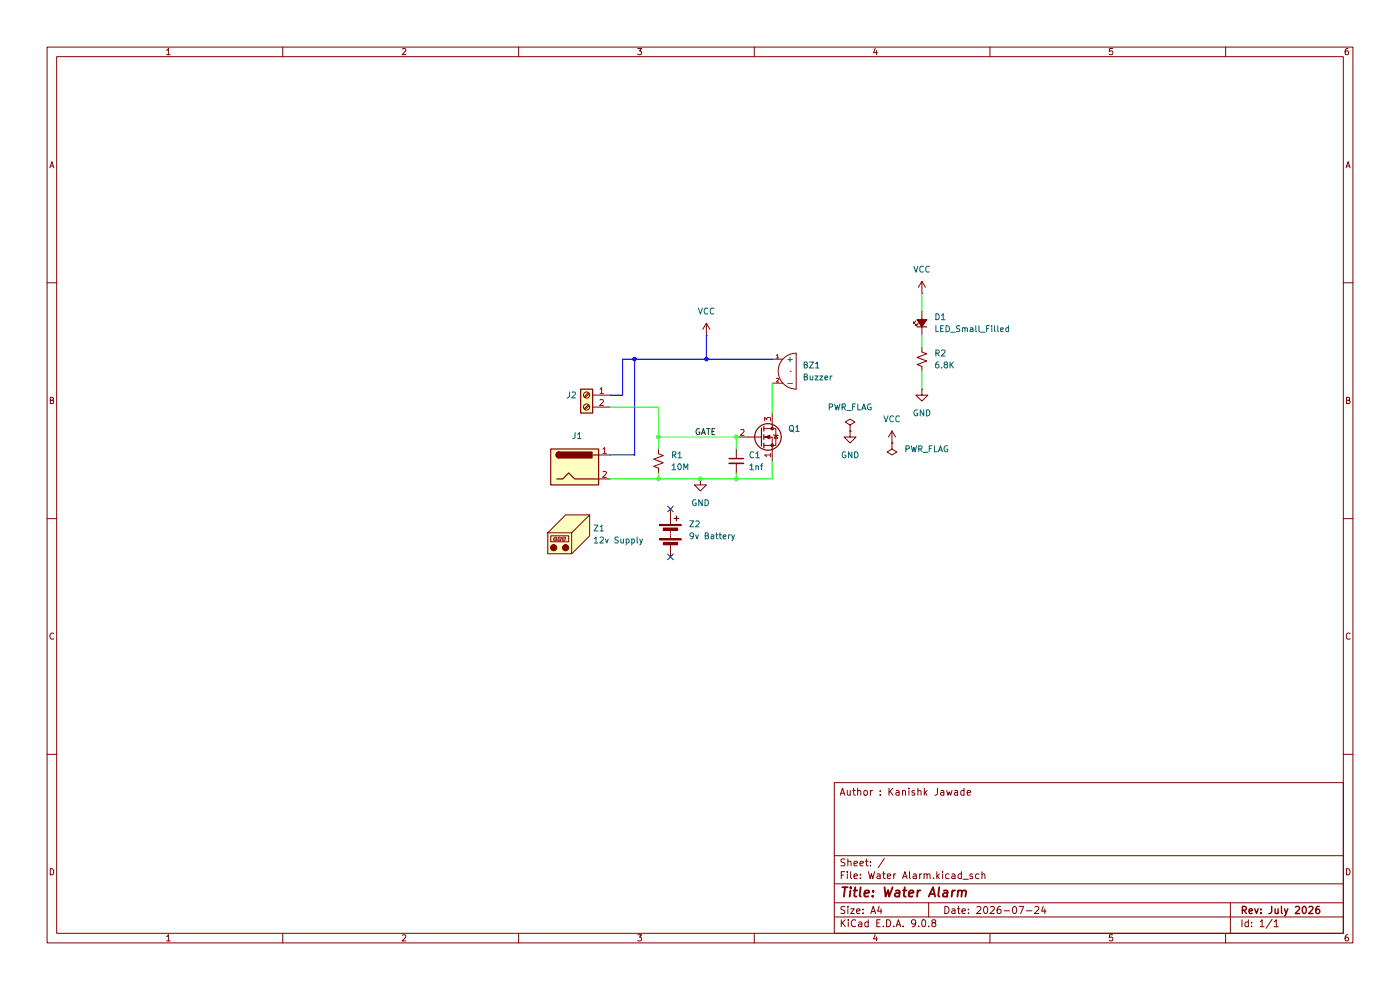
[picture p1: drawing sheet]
(kicad_sch
 (version 20250114)
 (generator "eeschema")
 (generator_version "9.0")
 (paper "A4")
 (title_block
  (title "Water Alarm")
  (date "2026-07-24")
  (rev "July 2026")
  (comment 4 "Author : Kanishk Jawade"))
 (lib_symbols
  (symbol "1_buzzers:buzzer" (exclude_from_sim no) (in_bom yes) (on_board yes)
   (property "Reference" "BZ" (at -3.81 0 0) (effects (font (size 1.27 1.27))))
   (property "Value" "" (at 0 0 0) (effects (font (size 1.27 1.27))))
   (property "Footprint" "" (at 0 0 0) (effects (font (size 1.27 1.27)) (hide yes)))
   (property "Datasheet" "" (at 0 0 0) (effects (font (size 1.27 1.27)) (hide yes)))
   (property "Description" "" (at 0 0 0) (effects (font (size 1.27 1.27)) (hide yes)))
   (symbol "buzzer_0_1"
    (polyline (pts (xy -2.54 3.81) (xy -2.54 -3.81)) (stroke (width 0) (type default)) (fill (type none)))
    (arc (start -2.54 3.81) (mid 1.27 0) (end -2.54 -3.81) (stroke (width 0) (type default)) (fill (type none)))
    (arc (start -1.27 0) (mid -1.27 0) (end -1.27 0) (stroke (width 0) (type default)) (fill (type none))))
   (symbol "buzzer_1_1"
    (pin passive line (at 2.54 2.54 180) (length 2.2352) (name "+" (effects (font (size 1.27 1.27)))) (number "1" (effects (font (size 0.762 0.762)))))
    (pin passive line (at 2.54 -2.54 180) (length 2.2352) (name "-" (effects (font (size 1.27 1.27)))) (number "2" (effects (font (size 0.762 0.762))))))
   (embedded_fonts no))
  (symbol "Connector:Jack-DC"
   (pin_names
    (offset 1.016)) (exclude_from_sim no) (in_bom yes) (on_board yes)
   (property "Reference" "J" (at 0 5.334 0) (effects (font (size 1.27 1.27))))
   (property "Value" "Jack-DC" (at 0 -5.08 0) (effects (font (size 1.27 1.27))))
   (property "Footprint" "" (at 1.27 -1.016 0) (effects (font (size 1.27 1.27)) (hide yes)))
   (property "Datasheet" "~" (at 1.27 -1.016 0) (effects (font (size 1.27 1.27)) (hide yes)))
   (property "Description" "DC Barrel Jack" (at 0 0 0) (effects (font (size 1.27 1.27)) (hide yes)))
   (symbol "Jack-DC_0_1"
    (rectangle (start -5.08 3.81) (end 5.08 -3.81) (stroke (width 0.254) (type default)) (fill (type background)))
    (polyline (pts (xy -3.81 -2.54) (xy -2.54 -2.54) (xy -1.27 -1.27) (xy 0 -2.54) (xy 2.54 -2.54) (xy 5.08 -2.54)) (stroke (width 0.254) (type default)) (fill (type none)))
    (arc (start -3.302 1.905) (mid -3.9343 2.54) (end -3.302 3.175) (stroke (width 0.254) (type default)) (fill (type none)))
    (arc (start -3.302 1.905) (mid -3.9343 2.54) (end -3.302 3.175) (stroke (width 0.254) (type default)) (fill (type outline)))
    (rectangle (start 3.683 3.175) (end -3.302 1.905) (stroke (width 0.254) (type default)) (fill (type outline)))
    (polyline (pts (xy 5.08 2.54) (xy 3.81 2.54)) (stroke (width 0.254) (type default)) (fill (type none))))
   (symbol "Jack-DC_1_1"
    (pin passive line (at 7.62 2.54 180) (length 2.54) (name "~" (effects (font (size 1.27 1.27)))) (number "1" (effects (font (size 1.27 1.27)))))
    (pin passive line (at 7.62 -2.54 180) (length 2.54) (name "~" (effects (font (size 1.27 1.27)))) (number "2" (effects (font (size 1.27 1.27))))))
   (embedded_fonts no))
  (symbol "Connector:Screw_Terminal_01x02"
   (pin_names
    (offset 1.016) (hide yes)) (exclude_from_sim no) (in_bom yes) (on_board yes)
   (property "Reference" "J" (at 0 2.54 0) (effects (font (size 1.27 1.27))))
   (property "Value" "Screw_Terminal_01x02" (at 0 -5.08 0) (effects (font (size 1.27 1.27))))
   (property "Footprint" "" (at 0 0 0) (effects (font (size 1.27 1.27)) (hide yes)))
   (property "Datasheet" "~" (at 0 0 0) (effects (font (size 1.27 1.27)) (hide yes)))
   (property "Description" "Generic screw terminal, single row, 01x02, script generated (kicad-library-utils/schlib/autogen/connector/)" (at 0 0 0) (effects (font (size 1.27 1.27)) (hide yes)))
   (symbol "Screw_Terminal_01x02_1_1"
    (rectangle (start -1.27 1.27) (end 1.27 -3.81) (stroke (width 0.254) (type default)) (fill (type background)))
    (polyline (pts (xy -0.5334 0.3302) (xy 0.3302 -0.508)) (stroke (width 0.1524) (type default)) (fill (type none)))
    (polyline (pts (xy -0.5334 -2.2098) (xy 0.3302 -3.048)) (stroke (width 0.1524) (type default)) (fill (type none)))
    (polyline (pts (xy -0.3556 0.508) (xy 0.508 -0.3302)) (stroke (width 0.1524) (type default)) (fill (type none)))
    (polyline (pts (xy -0.3556 -2.032) (xy 0.508 -2.8702)) (stroke (width 0.1524) (type default)) (fill (type none)))
    (circle (center 0 0) (radius 0.635) (stroke (width 0.1524) (type default)) (fill (type none)))
    (circle (center 0 -2.54) (radius 0.635) (stroke (width 0.1524) (type default)) (fill (type none)))
    (pin passive line (at -5.08 0 0) (length 3.81) (name "Pin_1" (effects (font (size 1.27 1.27)))) (number "1" (effects (font (size 1.27 1.27)))))
    (pin passive line (at -5.08 -2.54 0) (length 3.81) (name "Pin_2" (effects (font (size 1.27 1.27)))) (number "2" (effects (font (size 1.27 1.27))))))
   (embedded_fonts no))
  (symbol "Device:Battery"
   (pin_numbers (hide yes))
   (pin_names
    (offset 0) (hide yes)) (exclude_from_sim no) (in_bom yes) (on_board yes)
   (property "Reference" "BT" (at 2.54 2.54 0) (effects (font (size 1.27 1.27)) (justify left)))
   (property "Value" "Battery" (at 2.54 0 0) (effects (font (size 1.27 1.27)) (justify left)))
   (property "Footprint" "" (at 0 1.524 90) (effects (font (size 1.27 1.27)) (hide yes)))
   (property "Datasheet" "~" (at 0 1.524 90) (effects (font (size 1.27 1.27)) (hide yes)))
   (property "Description" "Multiple-cell battery" (at 0 0 0) (effects (font (size 1.27 1.27)) (hide yes)))
   (property "Sim.Device" "V" (at 0 0 0) (effects (font (size 1.27 1.27)) (hide yes)))
   (property "Sim.Type" "DC" (at 0 0 0) (effects (font (size 1.27 1.27)) (hide yes)))
   (property "Sim.Pins" "1=+ 2=-" (at 0 0 0) (effects (font (size 1.27 1.27)) (hide yes)))
   (symbol "Battery_0_1"
    (rectangle (start -2.286 1.778) (end 2.286 1.524) (stroke (width 0) (type default)) (fill (type outline)))
    (rectangle (start -2.286 -1.27) (end 2.286 -1.524) (stroke (width 0) (type default)) (fill (type outline)))
    (rectangle (start -1.524 1.016) (end 1.524 0.508) (stroke (width 0) (type default)) (fill (type outline)))
    (rectangle (start -1.524 -2.032) (end 1.524 -2.54) (stroke (width 0) (type default)) (fill (type outline)))
    (polyline (pts (xy 0 1.778) (xy 0 2.54)) (stroke (width 0) (type default)) (fill (type none)))
    (polyline (pts (xy 0 0) (xy 0 0.254)) (stroke (width 0) (type default)) (fill (type none)))
    (polyline (pts (xy 0 -0.508) (xy 0 -0.254)) (stroke (width 0) (type default)) (fill (type none)))
    (polyline (pts (xy 0 -1.016) (xy 0 -0.762)) (stroke (width 0) (type default)) (fill (type none)))
    (polyline (pts (xy 0.762 3.048) (xy 1.778 3.048)) (stroke (width 0.254) (type default)) (fill (type none)))
    (polyline (pts (xy 1.27 3.556) (xy 1.27 2.54)) (stroke (width 0.254) (type default)) (fill (type none))))
   (symbol "Battery_1_1"
    (pin passive line (at 0 5.08 270) (length 2.54) (name "+" (effects (font (size 1.27 1.27)))) (number "1" (effects (font (size 1.27 1.27)))))
    (pin passive line (at 0 -5.08 90) (length 2.54) (name "-" (effects (font (size 1.27 1.27)))) (number "2" (effects (font (size 1.27 1.27))))))
   (embedded_fonts no))
  (symbol "Device:C_Small"
   (pin_numbers (hide yes))
   (pin_names
    (offset 0.254) (hide yes)) (exclude_from_sim no) (in_bom yes) (on_board yes)
   (property "Reference" "C" (at 0.254 1.778 0) (effects (font (size 1.27 1.27)) (justify left)))
   (property "Value" "C_Small" (at 0.254 -2.032 0) (effects (font (size 1.27 1.27)) (justify left)))
   (property "Footprint" "" (at 0 0 0) (effects (font (size 1.27 1.27)) (hide yes)))
   (property "Datasheet" "~" (at 0 0 0) (effects (font (size 1.27 1.27)) (hide yes)))
   (property "Description" "Unpolarized capacitor, small symbol" (at 0 0 0) (effects (font (size 1.27 1.27)) (hide yes)))
   (symbol "C_Small_0_1"
    (polyline (pts (xy -1.524 0.508) (xy 1.524 0.508)) (stroke (width 0.3048) (type default)) (fill (type none)))
    (polyline (pts (xy -1.524 -0.508) (xy 1.524 -0.508)) (stroke (width 0.3302) (type default)) (fill (type none))))
   (symbol "C_Small_1_1"
    (pin passive line (at 0 2.54 270) (length 2.032) (name "~" (effects (font (size 1.27 1.27)))) (number "1" (effects (font (size 1.27 1.27)))))
    (pin passive line (at 0 -2.54 90) (length 2.032) (name "~" (effects (font (size 1.27 1.27)))) (number "2" (effects (font (size 1.27 1.27))))))
   (embedded_fonts no))
  (symbol "Device:LED_Small_Filled"
   (pin_numbers (hide yes))
   (pin_names
    (offset 0.254) (hide yes)) (exclude_from_sim no) (in_bom yes) (on_board yes)
   (property "Reference" "D" (at -1.27 3.175 0) (effects (font (size 1.27 1.27)) (justify left)))
   (property "Value" "LED_Small_Filled" (at -4.445 -2.54 0) (effects (font (size 1.27 1.27)) (justify left)))
   (property "Footprint" "" (at 0 0 90) (effects (font (size 1.27 1.27)) (hide yes)))
   (property "Datasheet" "~" (at 0 0 90) (effects (font (size 1.27 1.27)) (hide yes)))
   (property "Description" "Light emitting diode, small symbol, filled shape" (at 0 0 0) (effects (font (size 1.27 1.27)) (hide yes)))
   (property "Sim.Pins" "1=K 2=A" (at 0 0 0) (effects (font (size 1.27 1.27)) (hide yes)))
   (symbol "LED_Small_Filled_0_1"
    (polyline (pts (xy -0.762 -1.016) (xy -0.762 1.016)) (stroke (width 0.254) (type default)) (fill (type none)))
    (polyline (pts (xy 0 0.762) (xy -0.508 1.27) (xy -0.254 1.27) (xy -0.508 1.27) (xy -0.508 1.016)) (stroke (width 0) (type default)) (fill (type none)))
    (polyline (pts (xy 0.508 1.27) (xy 0 1.778) (xy 0.254 1.778) (xy 0 1.778) (xy 0 1.524)) (stroke (width 0) (type default)) (fill (type none)))
    (polyline (pts (xy 0.762 -1.016) (xy -0.762 0) (xy 0.762 1.016) (xy 0.762 -1.016)) (stroke (width 0.254) (type default)) (fill (type outline)))
    (polyline (pts (xy 1.016 0) (xy -0.762 0)) (stroke (width 0) (type default)) (fill (type none))))
   (symbol "LED_Small_Filled_1_1"
    (pin passive line (at -2.54 0 0) (length 1.778) (name "K" (effects (font (size 1.27 1.27)))) (number "1" (effects (font (size 1.27 1.27)))))
    (pin passive line (at 2.54 0 180) (length 1.778) (name "A" (effects (font (size 1.27 1.27)))) (number "2" (effects (font (size 1.27 1.27))))))
   (embedded_fonts no))
  (symbol "Device:R_Small_US"
   (pin_numbers (hide yes))
   (pin_names
    (offset 0.254) (hide yes)) (exclude_from_sim no) (in_bom yes) (on_board yes)
   (property "Reference" "R" (at 0.762 0.508 0) (effects (font (size 1.27 1.27)) (justify left)))
   (property "Value" "R_Small_US" (at 0.762 -1.016 0) (effects (font (size 1.27 1.27)) (justify left)))
   (property "Footprint" "" (at 0 0 0) (effects (font (size 1.27 1.27)) (hide yes)))
   (property "Datasheet" "~" (at 0 0 0) (effects (font (size 1.27 1.27)) (hide yes)))
   (property "Description" "Resistor, small US symbol" (at 0 0 0) (effects (font (size 1.27 1.27)) (hide yes)))
   (symbol "R_Small_US_1_1"
    (polyline (pts (xy 0 1.524) (xy 1.016 1.143) (xy 0 0.762) (xy -1.016 0.381) (xy 0 0)) (stroke (width 0) (type default)) (fill (type none)))
    (polyline (pts (xy 0 0) (xy 1.016 -0.381) (xy 0 -0.762) (xy -1.016 -1.143) (xy 0 -1.524)) (stroke (width 0) (type default)) (fill (type none)))
    (pin passive line (at 0 2.54 270) (length 1.016) (name "~" (effects (font (size 1.27 1.27)))) (number "1" (effects (font (size 1.27 1.27)))))
    (pin passive line (at 0 -2.54 90) (length 1.016) (name "~" (effects (font (size 1.27 1.27)))) (number "2" (effects (font (size 1.27 1.27))))))
   (embedded_fonts no))
  (symbol "Mechanical:Housing"
   (pin_names
    (offset 1.016)) (exclude_from_sim no) (in_bom yes) (on_board yes)
   (property "Reference" "N" (at 3.81 0 0) (effects (font (size 1.27 1.27)) (justify left)))
   (property "Value" "Housing" (at 3.81 -1.905 0) (effects (font (size 1.27 1.27)) (justify left)))
   (property "Footprint" "" (at 1.27 1.27 0) (effects (font (size 1.27 1.27)) (hide yes)))
   (property "Datasheet" "~" (at 1.27 1.27 0) (effects (font (size 1.27 1.27)) (hide yes)))
   (property "Description" "Housing" (at 0 0 0) (effects (font (size 1.27 1.27)) (hide yes)))
   (symbol "Housing_0_1"
    (polyline (pts (xy -5.715 0) (xy -0.635 0) (xy 3.175 3.81)) (stroke (width 0) (type default)) (fill (type none)))
    (polyline (pts (xy -5.715 0) (xy -5.715 -4.445) (xy -0.635 -4.445) (xy 3.175 -0.635) (xy 3.175 3.81) (xy -1.905 3.81) (xy -5.715 0)) (stroke (width 0) (type default)) (fill (type background)))
    (rectangle (start -5.08 -0.635) (end -1.27 -1.905) (stroke (width 0) (type default)) (fill (type none)))
    (polyline (pts (xy -4.5212 -1.5748) (xy -4.4704 -1.3716)) (stroke (width 0) (type default)) (fill (type none)))
    (circle (center -4.445 -3.175) (radius 0.635) (stroke (width 0) (type default)) (fill (type outline)))
    (polyline (pts (xy -4.4196 -1.2192) (xy -4.3688 -0.9652)) (stroke (width 0) (type default)) (fill (type none)))
    (polyline (pts (xy -4.4196 -1.6764) (xy -4.064 -1.6764)) (stroke (width 0) (type default)) (fill (type none)))
    (polyline (pts (xy -4.318 -1.3208) (xy -4.0132 -1.3208)) (stroke (width 0) (type default)) (fill (type none)))
    (polyline (pts (xy -4.2164 -0.9144) (xy -3.9116 -0.9144)) (stroke (width 0) (type default)) (fill (type none)))
    (polyline (pts (xy -3.9116 -1.6256) (xy -3.8608 -1.3716)) (stroke (width 0) (type default)) (fill (type none)))
    (polyline (pts (xy -3.81 -1.2192) (xy -3.7592 -0.9652)) (stroke (width 0) (type default)) (fill (type none)))
    (polyline (pts (xy -3.6068 -1.5748) (xy -3.556 -1.3716)) (stroke (width 0) (type default)) (fill (type none)))
    (polyline (pts (xy -3.5052 -1.2192) (xy -3.4544 -0.9652)) (stroke (width 0) (type default)) (fill (type none)))
    (polyline (pts (xy -3.5052 -1.6764) (xy -3.1496 -1.6764)) (stroke (width 0) (type default)) (fill (type none)))
    (polyline (pts (xy -3.4036 -1.3208) (xy -3.0988 -1.3208)) (stroke (width 0) (type default)) (fill (type none)))
    (polyline (pts (xy -3.302 -0.9144) (xy -2.9972 -0.9144)) (stroke (width 0) (type default)) (fill (type none)))
    (polyline (pts (xy -2.9972 -1.6256) (xy -2.9464 -1.3716)) (stroke (width 0) (type default)) (fill (type none)))
    (polyline (pts (xy -2.8956 -1.2192) (xy -2.8448 -0.9652)) (stroke (width 0) (type default)) (fill (type none)))
    (polyline (pts (xy -2.6924 -1.5748) (xy -2.6416 -1.3716)) (stroke (width 0) (type default)) (fill (type none)))
    (polyline (pts (xy -2.5908 -1.2192) (xy -2.54 -0.9652)) (stroke (width 0) (type default)) (fill (type none)))
    (polyline (pts (xy -2.5908 -1.6764) (xy -2.2352 -1.6764)) (stroke (width 0) (type default)) (fill (type none)))
    (polyline (pts (xy -2.4892 -1.3208) (xy -2.1844 -1.3208)) (stroke (width 0) (type default)) (fill (type none)))
    (polyline (pts (xy -2.3876 -0.9144) (xy -2.0828 -0.9144)) (stroke (width 0) (type default)) (fill (type none)))
    (polyline (pts (xy -2.0828 -1.6256) (xy -2.032 -1.3716)) (stroke (width 0) (type default)) (fill (type none)))
    (polyline (pts (xy -1.9812 -1.2192) (xy -1.9304 -0.9652)) (stroke (width 0) (type default)) (fill (type none)))
    (circle (center -1.905 -3.175) (radius 0.635) (stroke (width 0) (type default)) (fill (type outline)))
    (polyline (pts (xy -0.635 0) (xy -0.635 -4.445)) (stroke (width 0) (type default)) (fill (type none))))
   (embedded_fonts no))
  (symbol "Transistor_FET:2N7000"
   (pin_names (hide yes)) (exclude_from_sim no) (in_bom yes) (on_board yes)
   (property "Reference" "Q" (at 5.08 1.905 0) (effects (font (size 1.27 1.27)) (justify left)))
   (property "Value" "2N7000" (at 5.08 0 0) (effects (font (size 1.27 1.27)) (justify left)))
   (property "Footprint" "Package_TO_SOT_THT:TO-92_Inline" (at 5.08 -1.905 0) (effects (font (size 1.27 1.27)
    (italic yes)) (justify left) (hide yes)))
   (property "Datasheet" "https://www.vishay.com/docs/70226/70226.pdf" (at 5.08 -3.81 0) (effects (font (size 1.27 1.27)) (justify left) (hide yes)))
   (property "Description" "0.2A Id, 200V Vds, N-Channel MOSFET, 2.6V Logic Level, TO-92" (at 0 0 0) (effects (font (size 1.27 1.27)) (hide yes)))
   (symbol "2N7000_0_1"
    (polyline (pts (xy 0.254 1.905) (xy 0.254 -1.905)) (stroke (width 0.254) (type default)) (fill (type none)))
    (polyline (pts (xy 0.254 0) (xy -2.54 0)) (stroke (width 0) (type default)) (fill (type none)))
    (polyline (pts (xy 0.762 2.286) (xy 0.762 1.27)) (stroke (width 0.254) (type default)) (fill (type none)))
    (polyline (pts (xy 0.762 0.508) (xy 0.762 -0.508)) (stroke (width 0.254) (type default)) (fill (type none)))
    (polyline (pts (xy 0.762 -1.27) (xy 0.762 -2.286)) (stroke (width 0.254) (type default)) (fill (type none)))
    (polyline (pts (xy 0.762 -1.778) (xy 3.302 -1.778) (xy 3.302 1.778) (xy 0.762 1.778)) (stroke (width 0) (type default)) (fill (type none)))
    (polyline (pts (xy 1.016 0) (xy 2.032 0.381) (xy 2.032 -0.381) (xy 1.016 0)) (stroke (width 0) (type default)) (fill (type outline)))
    (circle (center 1.651 0) (radius 2.794) (stroke (width 0.254) (type default)) (fill (type none)))
    (polyline (pts (xy 2.54 2.54) (xy 2.54 1.778)) (stroke (width 0) (type default)) (fill (type none)))
    (circle (center 2.54 1.778) (radius 0.254) (stroke (width 0) (type default)) (fill (type outline)))
    (circle (center 2.54 -1.778) (radius 0.254) (stroke (width 0) (type default)) (fill (type outline)))
    (polyline (pts (xy 2.54 -2.54) (xy 2.54 0) (xy 0.762 0)) (stroke (width 0) (type default)) (fill (type none)))
    (polyline (pts (xy 2.794 0.508) (xy 2.921 0.381) (xy 3.683 0.381) (xy 3.81 0.254)) (stroke (width 0) (type default)) (fill (type none)))
    (polyline (pts (xy 3.302 0.381) (xy 2.921 -0.254) (xy 3.683 -0.254) (xy 3.302 0.381)) (stroke (width 0) (type default)) (fill (type none))))
   (symbol "2N7000_1_1"
    (pin input line (at -5.08 0 0) (length 2.54) (name "G" (effects (font (size 1.27 1.27)))) (number "2" (effects (font (size 1.27 1.27)))))
    (pin passive line (at 2.54 5.08 270) (length 2.54) (name "D" (effects (font (size 1.27 1.27)))) (number "3" (effects (font (size 1.27 1.27)))))
    (pin passive line (at 2.54 -5.08 90) (length 2.54) (name "S" (effects (font (size 1.27 1.27)))) (number "1" (effects (font (size 1.27 1.27))))))
   (embedded_fonts no))
  (symbol "power:GND"
   (power)
   (pin_numbers (hide yes))
   (pin_names
    (offset 0) (hide yes)) (exclude_from_sim no) (in_bom yes) (on_board yes)
   (property "Reference" "#PWR" (at 0 -6.35 0) (effects (font (size 1.27 1.27)) (hide yes)))
   (property "Value" "GND" (at 0 -3.81 0) (effects (font (size 1.27 1.27))))
   (property "Footprint" "" (at 0 0 0) (effects (font (size 1.27 1.27)) (hide yes)))
   (property "Datasheet" "" (at 0 0 0) (effects (font (size 1.27 1.27)) (hide yes)))
   (property "Description" "Power symbol creates a global label with name \"GND\" , ground" (at 0 0 0) (effects (font (size 1.27 1.27)) (hide yes)))
   (symbol "GND_0_1"
    (polyline (pts (xy 0 0) (xy 0 -1.27) (xy 1.27 -1.27) (xy 0 -2.54) (xy -1.27 -1.27) (xy 0 -1.27)) (stroke (width 0) (type default)) (fill (type none))))
   (symbol "GND_1_1"
    (pin power_in line (at 0 0 270) (length 0) (name "~" (effects (font (size 1.27 1.27)))) (number "1" (effects (font (size 1.27 1.27))))))
   (embedded_fonts no))
  (symbol "power:PWR_FLAG"
   (power)
   (pin_numbers (hide yes))
   (pin_names
    (offset 0) (hide yes)) (exclude_from_sim no) (in_bom yes) (on_board yes)
   (property "Reference" "#FLG" (at 0 1.905 0) (effects (font (size 1.27 1.27)) (hide yes)))
   (property "Value" "PWR_FLAG" (at 0 3.81 0) (effects (font (size 1.27 1.27))))
   (property "Footprint" "" (at 0 0 0) (effects (font (size 1.27 1.27)) (hide yes)))
   (property "Datasheet" "~" (at 0 0 0) (effects (font (size 1.27 1.27)) (hide yes)))
   (property "Description" "Special symbol for telling ERC where power comes from" (at 0 0 0) (effects (font (size 1.27 1.27)) (hide yes)))
   (symbol "PWR_FLAG_0_0"
    (pin power_out line (at 0 0 90) (length 0) (name "~" (effects (font (size 1.27 1.27)))) (number "1" (effects (font (size 1.27 1.27))))))
   (symbol "PWR_FLAG_0_1"
    (polyline (pts (xy 0 0) (xy 0 1.27) (xy -1.016 1.905) (xy 0 2.54) (xy 1.016 1.905) (xy 0 1.27)) (stroke (width 0) (type default)) (fill (type none))))
   (embedded_fonts no))
  (symbol "power:VCC"
   (power)
   (pin_numbers (hide yes))
   (pin_names
    (offset 0) (hide yes)) (exclude_from_sim no) (in_bom yes) (on_board yes)
   (property "Reference" "#PWR" (at 0 -3.81 0) (effects (font (size 1.27 1.27)) (hide yes)))
   (property "Value" "VCC" (at 0 3.556 0) (effects (font (size 1.27 1.27))))
   (property "Footprint" "" (at 0 0 0) (effects (font (size 1.27 1.27)) (hide yes)))
   (property "Datasheet" "" (at 0 0 0) (effects (font (size 1.27 1.27)) (hide yes)))
   (property "Description" "Power symbol creates a global label with name \"VCC\"" (at 0 0 0) (effects (font (size 1.27 1.27)) (hide yes)))
   (symbol "VCC_0_1"
    (polyline (pts (xy -0.762 1.27) (xy 0 2.54)) (stroke (width 0) (type default)) (fill (type none)))
    (polyline (pts (xy 0 2.54) (xy 0.762 1.27)) (stroke (width 0) (type default)) (fill (type none)))
    (polyline (pts (xy 0 0) (xy 0 2.54)) (stroke (width 0) (type default)) (fill (type none))))
   (symbol "VCC_1_1"
    (pin power_in line (at 0 0 90) (length 0) (name "~" (effects (font (size 1.27 1.27)))) (number "1" (effects (font (size 1.27 1.27))))))
   (embedded_fonts no)))
 (junction
  (at 149.86 76.2)
  (diameter 0.889)
  (color 0 0 255 1))
 (junction
  (at 156.21 101.6)
  (diameter 0)
  (color 0 255 0 1))
 (junction
  (at 134.62 76.2)
  (diameter 0.889)
  (color 0 0 255 1))
 (junction
  (at 139.7 92.71)
  (diameter 0)
  (color 0 255 0 1))
 (junction
  (at 156.21 92.71)
  (diameter 0)
  (color 0 255 0 1))
 (junction
  (at 148.59 101.6)
  (diameter 0)
  (color 0 255 0 1))
 (junction
  (at 139.7 101.6)
  (diameter 0)
  (color 0 255 0 1))
 (no_connect
  (at 142.24 107.95))
 (no_connect
  (at 142.24 118.11))
 (wire
  (pts (xy 195.58 62.23) (xy 195.58 66.04))
  (stroke (width 0) (type default) (color 0 255 0 1)))
 (wire
  (pts (xy 156.21 101.6) (xy 163.83 101.6))
  (stroke (width 0) (type default) (color 0 255 0 1)))
 (wire
  (pts (xy 148.59 101.6) (xy 156.21 101.6))
  (stroke (width 0) (type default) (color 0 255 0 1)))
 (wire
  (pts (xy 134.62 76.2) (xy 134.62 96.52))
  (stroke (width 0.254) (type default) (color 0 0 255 1)))
 (wire
  (pts (xy 139.7 92.71) (xy 156.21 92.71))
  (stroke (width 0) (type default) (color 0 255 0 1)))
 (wire
  (pts (xy 129.54 101.6) (xy 139.7 101.6))
  (stroke (width 0) (type default) (color 0 255 0 1)))
 (wire
  (pts (xy 149.86 71.12) (xy 149.86 76.2))
  (stroke (width 0.254) (type default) (color 0 0 255 1)))
 (wire
  (pts (xy 129.54 83.82) (xy 132.08 83.82))
  (stroke (width 0.254) (type default) (color 0 0 255 1)))
 (wire
  (pts (xy 132.08 76.2) (xy 134.62 76.2))
  (stroke (width 0.254) (type default) (color 0 0 255 1)))
 (wire
  (pts (xy 195.58 78.74) (xy 195.58 82.55))
  (stroke (width 0) (type default) (color 0 255 0 1)))
 (wire
  (pts (xy 195.58 71.12) (xy 195.58 73.66))
  (stroke (width 0) (type default) (color 0 255 0 1)))
 (wire
  (pts (xy 139.7 86.36) (xy 139.7 92.71))
  (stroke (width 0) (type default) (color 0 255 0 1)))
 (wire
  (pts (xy 156.21 100.33) (xy 156.21 101.6))
  (stroke (width 0) (type default) (color 0 255 0 1)))
 (wire
  (pts (xy 129.54 86.36) (xy 139.7 86.36))
  (stroke (width 0) (type default) (color 0 255 0 1)))
 (wire
  (pts (xy 149.86 76.2) (xy 163.83 76.2))
  (stroke (width 0.254) (type default) (color 0 0 255 1)))
 (wire
  (pts (xy 163.83 81.28) (xy 163.83 87.63))
  (stroke (width 0) (type default) (color 0 255 0 1)))
 (wire
  (pts (xy 134.62 76.2) (xy 149.86 76.2))
  (stroke (width 0.254) (type default) (color 0 0 255 1)))
 (wire
  (pts (xy 129.54 96.52) (xy 134.62 96.52))
  (stroke (width 0.254) (type default) (color 0 0 255 1)))
 (wire
  (pts (xy 132.08 76.2) (xy 132.08 83.82))
  (stroke (width 0.254) (type default) (color 0 0 255 1)))
 (wire
  (pts (xy 139.7 92.71) (xy 139.7 95.25))
  (stroke (width 0) (type default) (color 0 255 0 1)))
 (wire
  (pts (xy 156.21 92.71) (xy 156.21 95.25))
  (stroke (width 0) (type default) (color 0 255 0 1)))
 (wire
  (pts (xy 163.83 97.79) (xy 163.83 101.6))
  (stroke (width 0) (type default) (color 0 255 0 1)))
 (wire
  (pts (xy 139.7 101.6) (xy 148.59 101.6))
  (stroke (width 0) (type default) (color 0 255 0 1)))
 (wire
  (pts (xy 139.7 100.33) (xy 139.7 101.6))
  (stroke (width 0) (type default) (color 0 255 0 1)))
 (label "GATE"
  (at 147.32 92.71 0)
  (effects (font (size 1.27 1.27)) (justify left bottom)))
 (symbol
  (lib_id "Device:Battery")
  (at 142.24 113.03 0)
  (unit 1)
  (exclude_from_sim no)
  (in_bom yes)
  (on_board no)
  (dnp no)
  (fields_autoplaced yes)
  (property "Reference" "Z2" (at 146.05 111.1884 0) (effects (font (size 1.27 1.27)) (justify left)))
  (property "Value" "9v Battery" (at 146.05 113.7284 0) (effects (font (size 1.27 1.27)) (justify left)))
  (property "Footprint" "" (at 142.24 111.506 90) (effects (font (size 1.27 1.27)) (hide yes)))
  (property "Datasheet" "~" (at 142.24 111.506 90) (effects (font (size 1.27 1.27)) (hide yes)))
  (property "Description" "Multiple-cell battery" (at 142.24 113.03 0) (effects (font (size 1.27 1.27)) (hide yes)))
  (property "Sim.Device" "V" (at 142.24 113.03 0) (effects (font (size 1.27 1.27)) (hide yes)))
  (property "Sim.Type" "DC" (at 142.24 113.03 0) (effects (font (size 1.27 1.27)) (hide yes)))
  (property "Sim.Pins" "1=+ 2=-" (at 142.24 113.03 0) (effects (font (size 1.27 1.27)) (hide yes)))
  (property "DKPN" "1927-1053-ND" (at 142.24 113.03 0) (effects (font (size 1.27 1.27)) (hide yes)))
  (pin "1")
  (pin "2"))
 (symbol
  (lib_id "power:VCC")
  (at 149.86 71.12 0)
  (unit 1)
  (exclude_from_sim no)
  (in_bom yes)
  (on_board yes)
  (dnp no)
  (fields_autoplaced yes)
  (property "Reference" "#PWR01" (at 149.86 74.93 0) (effects (font (size 1.27 1.27)) (hide yes)))
  (property "Value" "VCC" (at 149.86 66.04 0) (effects (font (size 1.27 1.27))))
  (property "Footprint" "" (at 149.86 71.12 0) (effects (font (size 1.27 1.27)) (hide yes)))
  (property "Datasheet" "" (at 149.86 71.12 0) (effects (font (size 1.27 1.27)) (hide yes)))
  (property "Description" "Power symbol creates a global label with name \"VCC\"" (at 149.86 71.12 0) (effects (font (size 1.27 1.27)) (hide yes)))
  (pin "1"))
 (symbol
  (lib_id "power:VCC")
  (at 195.58 62.23 0)
  (unit 1)
  (exclude_from_sim no)
  (in_bom yes)
  (on_board yes)
  (dnp no)
  (fields_autoplaced yes)
  (property "Reference" "#PWR05" (at 195.58 66.04 0) (effects (font (size 1.27 1.27)) (hide yes)))
  (property "Value" "VCC" (at 195.58 57.15 0) (effects (font (size 1.27 1.27))))
  (property "Footprint" "" (at 195.58 62.23 0) (effects (font (size 1.27 1.27)) (hide yes)))
  (property "Datasheet" "" (at 195.58 62.23 0) (effects (font (size 1.27 1.27)) (hide yes)))
  (property "Description" "Power symbol creates a global label with name \"VCC\"" (at 195.58 62.23 0) (effects (font (size 1.27 1.27)) (hide yes)))
  (pin "1"))
 (symbol
  (lib_id "power:GND")
  (at 148.59 101.6 0)
  (unit 1)
  (exclude_from_sim no)
  (in_bom yes)
  (on_board yes)
  (dnp no)
  (fields_autoplaced yes)
  (property "Reference" "#PWR02" (at 148.59 107.95 0) (effects (font (size 1.27 1.27)) (hide yes)))
  (property "Value" "GND" (at 148.59 106.68 0) (effects (font (size 1.27 1.27))))
  (property "Footprint" "" (at 148.59 101.6 0) (effects (font (size 1.27 1.27)) (hide yes)))
  (property "Datasheet" "" (at 148.59 101.6 0) (effects (font (size 1.27 1.27)) (hide yes)))
  (property "Description" "Power symbol creates a global label with name \"GND\" , ground" (at 148.59 101.6 0) (effects (font (size 1.27 1.27)) (hide yes)))
  (pin "1"))
 (symbol
  (lib_id "Device:C_Small")
  (at 156.21 97.79 0)
  (unit 1)
  (exclude_from_sim no)
  (in_bom yes)
  (on_board yes)
  (dnp no)
  (fields_autoplaced yes)
  (property "Reference" "C1" (at 158.75 96.5262 0) (effects (font (size 1.27 1.27)) (justify left)))
  (property "Value" "1nf" (at 158.75 99.0662 0) (effects (font (size 1.27 1.27)) (justify left)))
  (property "Footprint" "Capacitor_THT:C_Disc_D3.0mm_W1.6mm_P2.50mm" (at 156.21 97.79 0) (effects (font (size 1.27 1.27)) (hide yes)))
  (property "Datasheet" "~" (at 156.21 97.79 0) (effects (font (size 1.27 1.27)) (hide yes)))
  (property "Description" "Unpolarized capacitor, small symbol" (at 156.21 97.79 0) (effects (font (size 1.27 1.27)) (hide yes)))
  (property "DKPN" "56-K102K10X7RH5UL2CT-ND" (at 156.21 97.79 0) (effects (font (size 1.27 1.27)) (hide yes)))
  (pin "1")
  (pin "2"))
 (symbol
  (lib_id "Transistor_FET:2N7000")
  (at 161.29 92.71 0)
  (unit 1)
  (exclude_from_sim no)
  (in_bom yes)
  (on_board yes)
  (dnp no)
  (property "Reference" "Q1" (at 167.132 90.932 0) (effects (font (size 1.27 1.27)) (justify left)))
  (property "Value" "2N7000" (at 167.64 93.9799 0) (effects (font (size 1.27 1.27)) (justify left) (hide yes)))
  (property "Footprint" "Package_TO_SOT_THT:TO-92_Inline" (at 166.37 94.615 0) (effects (font (size 1.27 1.27)
    (italic yes)) (justify left) (hide yes)))
  (property "Datasheet" "https://www.vishay.com/docs/70226/70226.pdf" (at 166.37 96.52 0) (effects (font (size 1.27 1.27)) (justify left) (hide yes)))
  (property "Description" "0.2A Id, 200V Vds, N-Channel MOSFET, 2.6V Logic Level, TO-92" (at 161.29 92.71 0) (effects (font (size 1.27 1.27)) (hide yes)))
  (property "DKPN" "4878-2N7000CT-ND" (at 161.29 92.71 0) (effects (font (size 1.27 1.27)) (hide yes)))
  (pin "3")
  (pin "2")
  (pin "1"))
 (symbol
  (lib_id "power:PWR_FLAG")
  (at 189.23 93.98 180)
  (unit 1)
  (exclude_from_sim no)
  (in_bom yes)
  (on_board yes)
  (dnp no)
  (fields_autoplaced yes)
  (property "Reference" "#FLG01" (at 189.23 95.885 0) (effects (font (size 1.27 1.27)) (hide yes)))
  (property "Value" "PWR_FLAG" (at 191.77 95.2499 0) (effects (font (size 1.27 1.27)) (justify right)))
  (property "Footprint" "" (at 189.23 93.98 0) (effects (font (size 1.27 1.27)) (hide yes)))
  (property "Datasheet" "~" (at 189.23 93.98 0) (effects (font (size 1.27 1.27)) (hide yes)))
  (property "Description" "Special symbol for telling ERC where power comes from" (at 189.23 93.98 0) (effects (font (size 1.27 1.27)) (hide yes)))
  (pin "1"))
 (symbol
  (lib_id "Device:R_Small_US")
  (at 195.58 76.2 0)
  (unit 1)
  (exclude_from_sim no)
  (in_bom yes)
  (on_board yes)
  (dnp no)
  (fields_autoplaced yes)
  (property "Reference" "R2" (at 198.12 74.9299 0) (effects (font (size 1.27 1.27)) (justify left)))
  (property "Value" "6.8K" (at 198.12 77.4699 0) (effects (font (size 1.27 1.27)) (justify left)))
  (property "Footprint" "Resistor_THT:R_Axial_DIN0204_L3.6mm_D1.6mm_P5.08mm_Horizontal" (at 195.58 76.2 0) (effects (font (size 1.27 1.27)) (hide yes)))
  (property "Datasheet" "~" (at 195.58 76.2 0) (effects (font (size 1.27 1.27)) (hide yes)))
  (property "Description" "Resistor, small US symbol" (at 195.58 76.2 0) (effects (font (size 1.27 1.27)) (hide yes)))
  (property "DKPN" "CF18JT6K80CT-ND" (at 195.58 76.2 0) (effects (font (size 1.27 1.27)) (hide yes)))
  (pin "1")
  (pin "2"))
 (symbol
  (lib_id "Connector:Jack-DC")
  (at 121.92 99.06 0)
  (unit 1)
  (exclude_from_sim no)
  (in_bom yes)
  (on_board yes)
  (dnp no)
  (property "Reference" "J1" (at 122.428 92.456 0) (effects (font (size 1.27 1.27))))
  (property "Value" "Jack-DC" (at 121.92 92.71 0) (effects (font (size 1.27 1.27)) (hide yes)))
  (property "Footprint" "Connector_BarrelJack:BarrelJack_GCT_DCJ200-10-A_Horizontal" (at 123.19 100.076 0) (effects (font (size 1.27 1.27)) (hide yes)))
  (property "Datasheet" "~" (at 123.19 100.076 0) (effects (font (size 1.27 1.27)) (hide yes)))
  (property "Description" "DC Barrel Jack" (at 121.92 99.06 0) (effects (font (size 1.27 1.27)) (hide yes)))
  (property "DKPN" "CP-037A-ND " (at 121.92 99.06 0) (effects (font (size 1.27 1.27)) (hide yes)))
  (pin "1")
  (pin "2"))
 (symbol
  (lib_id "Connector:Screw_Terminal_01x02")
  (at 124.46 83.82 0)
  (mirror y)
  (unit 1)
  (exclude_from_sim no)
  (in_bom yes)
  (on_board yes)
  (dnp no)
  (property "Reference" "J2" (at 122.428 83.82 0) (effects (font (size 1.27 1.27)) (justify left)))
  (property "Value" "Screw_Terminal_01x02" (at 121.92 86.3599 0) (effects (font (size 1.27 1.27)) (justify left) (hide yes)))
  (property "Footprint" "TerminalBlock_Phoenix:TerminalBlock_Phoenix_PT-1,5-2-5.0-H_1x02_P5.00mm_Horizontal" (at 124.46 83.82 0) (effects (font (size 1.27 1.27)) (hide yes)))
  (property "Datasheet" "~" (at 124.46 83.82 0) (effects (font (size 1.27 1.27)) (hide yes)))
  (property "Description" "Generic screw terminal, single row, 01x02, script generated (kicad-library-utils/schlib/autogen/connector/)" (at 124.46 83.82 0) (effects (font (size 1.27 1.27)) (hide yes)))
  (property "DKPN" "2057-EBAA-02-C-ND" (at 124.46 83.82 0) (effects (font (size 1.27 1.27)) (hide yes)))
  (pin "1")
  (pin "2"))
 (symbol
  (lib_id "1_buzzers:buzzer")
  (at 166.37 78.74 0)
  (mirror y)
  (unit 1)
  (exclude_from_sim no)
  (in_bom yes)
  (on_board yes)
  (dnp no)
  (fields_autoplaced yes)
  (property "Reference" "BZ1" (at 170.18 77.4699 0) (effects (font (size 1.27 1.27)) (justify right)))
  (property "Value" "Buzzer" (at 170.18 80.0099 0) (effects (font (size 1.27 1.27)) (justify right)))
  (property "Footprint" "1_Buzzers:Buzzer_D30mm_H20mm_P15mm_668-1652-ND_AI-3035TT-12V-R" (at 166.37 78.74 0) (effects (font (size 1.27 1.27)) (hide yes)))
  (property "Datasheet" "" (at 166.37 78.74 0) (effects (font (size 1.27 1.27)) (hide yes)))
  (property "Description" "" (at 166.37 78.74 0) (effects (font (size 1.27 1.27)) (hide yes)))
  (property "DKPN" "668-1652-ND" (at 166.37 78.74 0) (effects (font (size 1.27 1.27)) (hide yes)))
  (pin "1")
  (pin "2"))
 (symbol
  (lib_id "Mechanical:Housing")
  (at 121.92 113.03 0)
  (unit 1)
  (exclude_from_sim no)
  (in_bom yes)
  (on_board no)
  (dnp no)
  (fields_autoplaced yes)
  (property "Reference" "Z1" (at 125.73 112.0774 0) (effects (font (size 1.27 1.27)) (justify left)))
  (property "Value" "12v Supply" (at 125.73 114.6174 0) (effects (font (size 1.27 1.27)) (justify left)))
  (property "Footprint" "" (at 123.19 111.76 0) (effects (font (size 1.27 1.27)) (hide yes)))
  (property "Datasheet" "~" (at 123.19 111.76 0) (effects (font (size 1.27 1.27)) (hide yes)))
  (property "Description" "Housing" (at 121.92 113.03 0) (effects (font (size 1.27 1.27)) (hide yes)))
  (property "DKPN" "364-1254-ND" (at 121.92 113.03 0) (effects (font (size 1.27 1.27)) (hide yes))))
 (symbol
  (lib_id "power:GND")
  (at 180.34 91.44 0)
  (unit 1)
  (exclude_from_sim no)
  (in_bom yes)
  (on_board yes)
  (dnp no)
  (fields_autoplaced yes)
  (property "Reference" "#PWR03" (at 180.34 97.79 0) (effects (font (size 1.27 1.27)) (hide yes)))
  (property "Value" "GND" (at 180.34 96.52 0) (effects (font (size 1.27 1.27))))
  (property "Footprint" "" (at 180.34 91.44 0) (effects (font (size 1.27 1.27)) (hide yes)))
  (property "Datasheet" "" (at 180.34 91.44 0) (effects (font (size 1.27 1.27)) (hide yes)))
  (property "Description" "Power symbol creates a global label with name \"GND\" , ground" (at 180.34 91.44 0) (effects (font (size 1.27 1.27)) (hide yes)))
  (pin "1"))
 (symbol
  (lib_id "power:PWR_FLAG")
  (at 180.34 91.44 0)
  (unit 1)
  (exclude_from_sim no)
  (in_bom yes)
  (on_board yes)
  (dnp no)
  (fields_autoplaced yes)
  (property "Reference" "#FLG02" (at 180.34 89.535 0) (effects (font (size 1.27 1.27)) (hide yes)))
  (property "Value" "PWR_FLAG" (at 180.34 86.36 0) (effects (font (size 1.27 1.27))))
  (property "Footprint" "" (at 180.34 91.44 0) (effects (font (size 1.27 1.27)) (hide yes)))
  (property "Datasheet" "~" (at 180.34 91.44 0) (effects (font (size 1.27 1.27)) (hide yes)))
  (property "Description" "Special symbol for telling ERC where power comes from" (at 180.34 91.44 0) (effects (font (size 1.27 1.27)) (hide yes)))
  (pin "1"))
 (symbol
  (lib_id "power:GND")
  (at 195.58 82.55 0)
  (unit 1)
  (exclude_from_sim no)
  (in_bom yes)
  (on_board yes)
  (dnp no)
  (fields_autoplaced yes)
  (property "Reference" "#PWR06" (at 195.58 88.9 0) (effects (font (size 1.27 1.27)) (hide yes)))
  (property "Value" "GND" (at 195.58 87.63 0) (effects (font (size 1.27 1.27))))
  (property "Footprint" "" (at 195.58 82.55 0) (effects (font (size 1.27 1.27)) (hide yes)))
  (property "Datasheet" "" (at 195.58 82.55 0) (effects (font (size 1.27 1.27)) (hide yes)))
  (property "Description" "Power symbol creates a global label with name \"GND\" , ground" (at 195.58 82.55 0) (effects (font (size 1.27 1.27)) (hide yes)))
  (pin "1"))
 (symbol
  (lib_id "Device:LED_Small_Filled")
  (at 195.58 68.58 90)
  (unit 1)
  (exclude_from_sim no)
  (in_bom yes)
  (on_board yes)
  (dnp no)
  (fields_autoplaced yes)
  (property "Reference" "D1" (at 198.12 67.2464 90) (effects (font (size 1.27 1.27)) (justify right)))
  (property "Value" "LED_Small_Filled" (at 198.12 69.7864 90) (effects (font (size 1.27 1.27)) (justify right)))
  (property "Footprint" "LED_THT:LED_D5.0mm" (at 195.58 68.58 90) (effects (font (size 1.27 1.27)) (hide yes)))
  (property "Datasheet" "~" (at 195.58 68.58 90) (effects (font (size 1.27 1.27)) (hide yes)))
  (property "Description" "Light emitting diode, small symbol, filled shape" (at 195.58 68.58 0) (effects (font (size 1.27 1.27)) (hide yes)))
  (property "Sim.Pins" "1=K 2=A" (at 195.58 68.58 0) (effects (font (size 1.27 1.27)) (hide yes)))
  (property "DKPN" "160-1131-ND" (at 195.58 68.58 90) (effects (font (size 1.27 1.27)) (hide yes)))
  (pin "1")
  (pin "2"))
 (symbol
  (lib_id "power:VCC")
  (at 189.23 93.98 0)
  (unit 1)
  (exclude_from_sim no)
  (in_bom yes)
  (on_board yes)
  (dnp no)
  (fields_autoplaced yes)
  (property "Reference" "#PWR04" (at 189.23 97.79 0) (effects (font (size 1.27 1.27)) (hide yes)))
  (property "Value" "VCC" (at 189.23 88.9 0) (effects (font (size 1.27 1.27))))
  (property "Footprint" "" (at 189.23 93.98 0) (effects (font (size 1.27 1.27)) (hide yes)))
  (property "Datasheet" "" (at 189.23 93.98 0) (effects (font (size 1.27 1.27)) (hide yes)))
  (property "Description" "Power symbol creates a global label with name \"VCC\"" (at 189.23 93.98 0) (effects (font (size 1.27 1.27)) (hide yes)))
  (pin "1"))
 (symbol
  (lib_id "Device:R_Small_US")
  (at 139.7 97.79 0)
  (unit 1)
  (exclude_from_sim no)
  (in_bom yes)
  (on_board yes)
  (dnp no)
  (fields_autoplaced yes)
  (property "Reference" "R1" (at 142.24 96.5199 0) (effects (font (size 1.27 1.27)) (justify left)))
  (property "Value" "10M" (at 142.24 99.0599 0) (effects (font (size 1.27 1.27)) (justify left)))
  (property "Footprint" "Resistor_THT:R_Axial_DIN0204_L3.6mm_D1.6mm_P5.08mm_Horizontal" (at 139.7 97.79 0) (effects (font (size 1.27 1.27)) (hide yes)))
  (property "Datasheet" "~" (at 139.7 97.79 0) (effects (font (size 1.27 1.27)) (hide yes)))
  (property "Description" "Resistor, small US symbol" (at 139.7 97.79 0) (effects (font (size 1.27 1.27)) (hide yes)))
  (property "DKPN" "CF18JT10M0CT-ND" (at 139.7 97.79 0) (effects (font (size 1.27 1.27)) (hide yes)))
  (pin "1")
  (pin "2"))
 (sheet_instances
  (path ""
   (page "1")))
 (embedded_fonts no))
